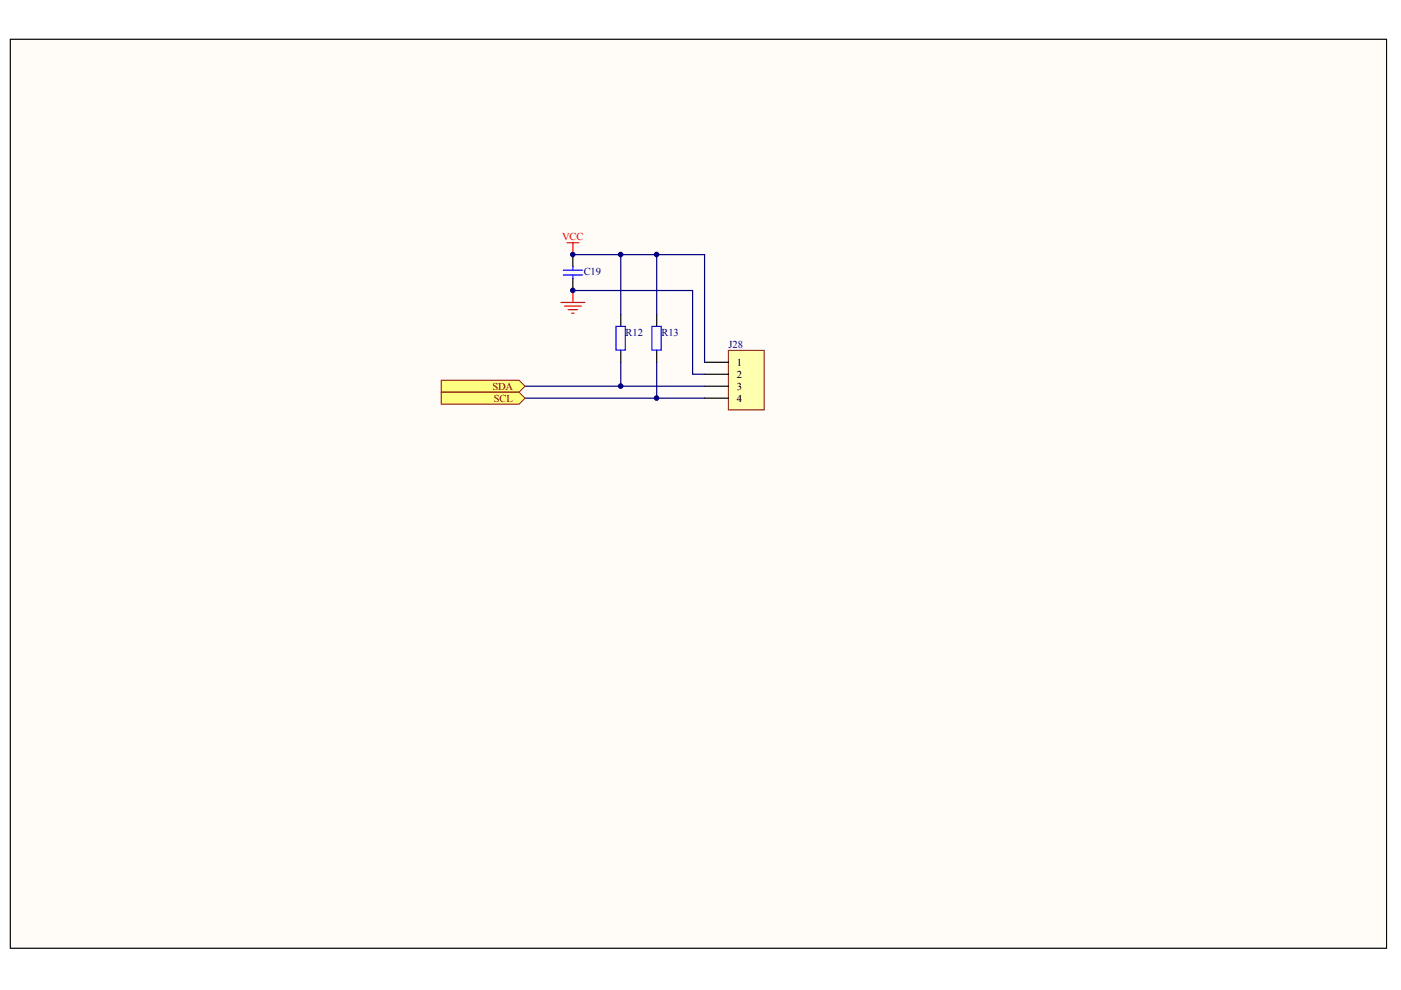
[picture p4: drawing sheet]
<svg xmlns="http://www.w3.org/2000/svg" width="297mm" height="210mm" viewBox="0 0 297 210" stroke-linecap="round" stroke-linejoin="round" font-family="sans-serif">
<path d="M2.2 8.3h291.8v192.7h-291.8z" fill="#fffcf8" stroke="#000" stroke-width=".21"/>
<path d="M154.4 74.3h7.6v12.6h-7.6z" fill="#ffffb0" stroke="#800000" stroke-width=".21"/>
<path d="M121.5 54v2.5M121.5 59.1v2.5M149.4 76.8h5.1M149.4 79.3h5.1M149.4 81.9h5.1M149.4 84.4h5.1" fill="none" stroke="#000" stroke-width=".25"/>
<path d="M119.4 57.3h4.1M119.4 58.3h4.1M121.5 56.5v.8M121.5 58.3v.8" fill="none" stroke="#00f" stroke-width=".25"/>
<path d="M120.2 51.5h2.5M121.5 51.5v2.5M118.9 64.1h5.1M119.7 64.9h3.5M120.5 65.7h2M121.2 66.4h.5M121.5 61.6v2.5" fill="none" stroke="#f00" stroke-width=".25"/>
<path d="M121.5 54h27.9v22.8M121.5 61.6h25.3v17.7h2.6M111.3 81.9h38.1M111.3 84.4h38.1" fill="none" stroke="#000080" stroke-width=".25"/>
<g fill="#ffff80" stroke="#800000" stroke-width=".21">
<path d="M93.6 80.6h16.4l1.3 1.3-1.3 1.3h-16.4z" fill-rule="evenodd"/>
<path d="M93.6 83.2h16.4l1.3 1.2-1.3 1.3h-16.4z" fill-rule="evenodd"/>
</g>
<path d="M131.6 66.7v2.5M131.6 74.3v2.5M139.2 66.7v2.5M139.2 74.3v2.5" fill="none" stroke="#000" stroke-width=".25"/>
<path d="M130.6 69.2h2v5h-2zM138.2 69.2h2v5h-2z" fill="none" stroke="#00f" stroke-width=".25"/>
<path d="M131.6 54v12.7M139.2 54v12.7M131.6 76.8v5.1M139.2 76.8v7.6" fill="none" stroke="#000080" stroke-width=".25"/>
<g fill="#000080" stroke="#000080" stroke-width=".21">
<circle cx="121.4" cy="61.6" r=".48"/>
<circle cx="121.4" cy="54" r=".48"/>
<circle cx="131.6" cy="81.9" r=".48"/>
<circle cx="131.6" cy="54" r=".48"/>
<circle cx="139.2" cy="84.4" r=".48"/>
<circle cx="139.2" cy="54" r=".48"/>
</g>
<text font-size="2.2" fill="#f00" x="119.2" y="50.9">VCC</text>
<g font-size="2.2" fill="#000080">
<text x="123.8" y="58.3">C19</text>
<text x="132.6" y="71.2">R12</text>
<text x="140.2" y="71.2">R13</text>
<text x="154.5" y="73.7">J28</text>
</g>
<g font-size="2.2">
<text x="156.2" y="77.5">1</text>
<text x="156.2" y="80.1">2</text>
<text x="156.2" y="82.6">3</text>
<text x="156.2" y="85.1">4</text>
</g>
<g font-size="2.2" fill="#800000">
<text x="104.4" y="82.6">SDA</text>
<text x="104.7" y="85.1">SCL</text>
</g>
</svg>
